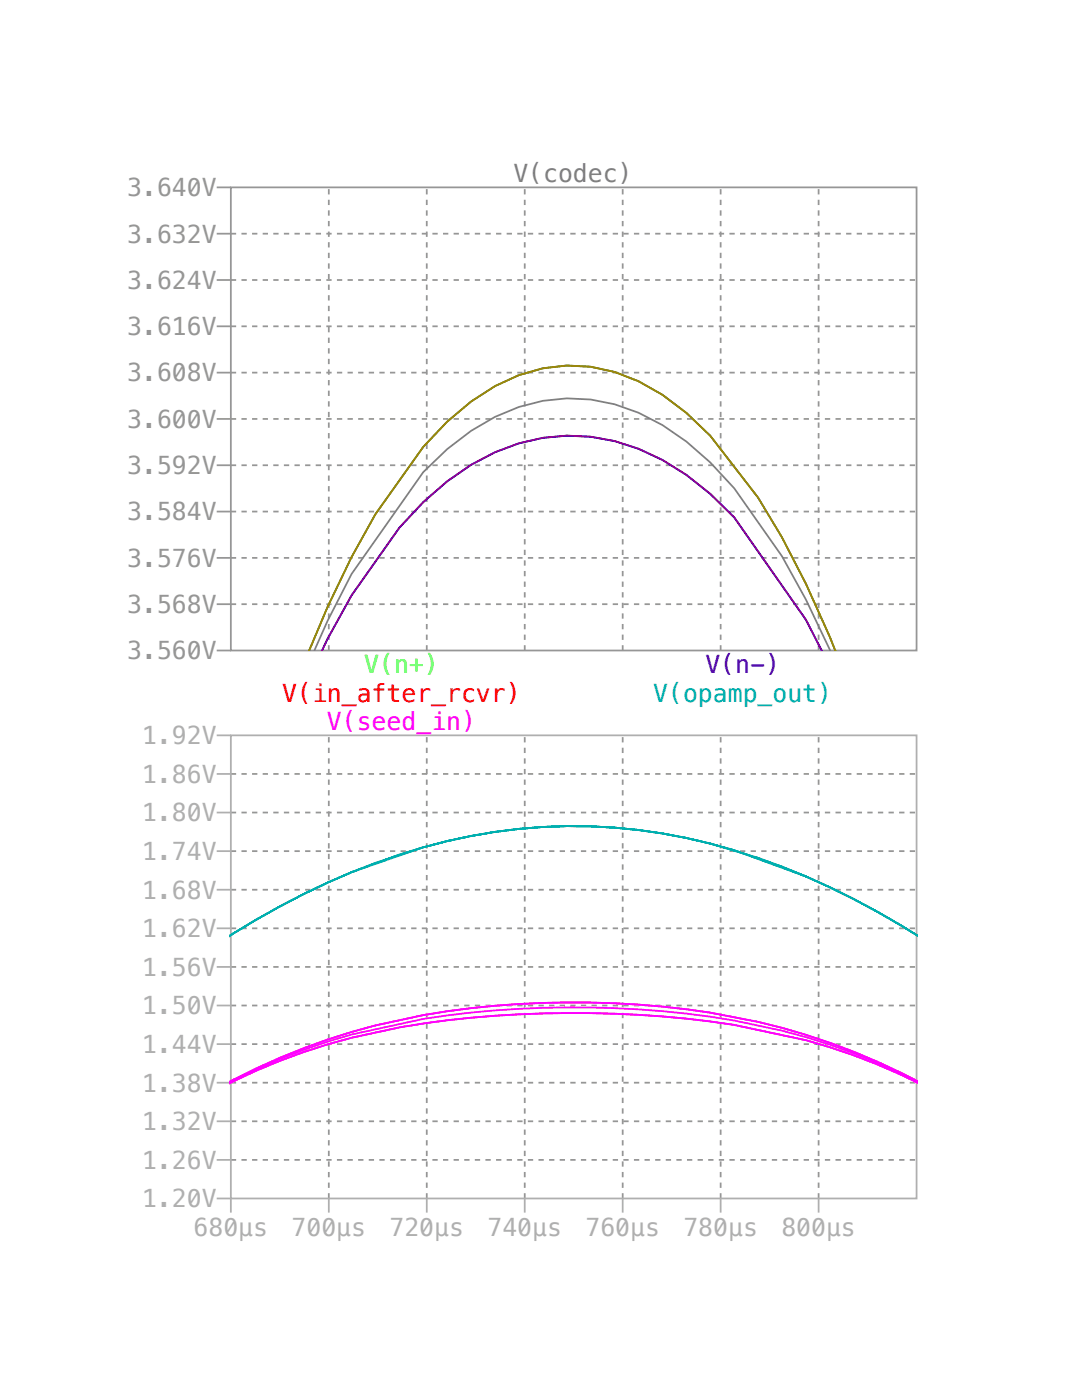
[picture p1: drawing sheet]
<svg xmlns="http://www.w3.org/2000/svg" width="216mm" height="279mm" viewBox="0 0 216 279" stroke-linecap="round" stroke-linejoin="round" font-family="sans-serif">
<g fill="none" stroke="#afafaf" stroke-width=".35">
<path d="M43.2 154.5h2.9M43.2 146.8h2.9M46.1 146.8h136.8v92.4h-136.8zM43.2 177.6h2.9M43.2 169.9h2.9M43.2 162.2h2.9M43.2 193h2.9M43.2 185.3h2.9M43.2 216.1h2.9M43.2 208.4h2.9M43.2 200.7h2.9M43.2 239.2h2.9v2.8"/>
<path d="M43.2 231.5h2.9M43.2 223.8h2.9M65.6 239.2v2.8M85.2 239.2v2.8M104.7 239.2v2.8M124.2 239.2v2.8M143.8 239.2v2.8M163.3 239.2v2.8"/>
</g>
<g fill="none" stroke="#969696" stroke-width=".35" stroke-dasharray="1.1 1.1" stroke-linecap="butt">
<path d="M46.1 55.9h136.8M46.1 46.6h136.8M46.1 74.4h136.8M46.1 65.1h136.8M46.1 92.9h136.8M46.1 83.6h136.8M46.1 111.3h136.8M46.1 102.1h136.8M46.1 120.6h136.8M65.6 129.8v-92.4M85.2 129.8v-92.4M104.7 129.8v-92.4"/>
<path d="M124.2 129.8v-92.4M143.8 129.8v-92.4M163.3 129.8v-92.4M46.1 154.5h136.8M46.1 177.6h136.8M46.1 169.9h136.8M46.1 162.2h136.8M46.1 193h136.8M46.1 185.3h136.8M46.1 216.1h136.8M46.1 208.4h136.8M46.1 200.7h136.8"/>
<path d="M46.1 231.5h136.8M46.1 223.8h136.8M65.6 239.2v-92.4M85.2 239.2v-92.4M104.7 239.2v-92.4M124.2 239.2v-92.4M143.8 239.2v-92.4M163.3 239.2v-92.4"/>
</g>
<path d="M43.2 37.4h2.9M46.1 37.4h136.8v92.4h-136.8zM43.2 55.9h2.9M43.2 46.6h2.9M43.2 74.4h2.9M43.2 65.1h2.9M43.2 92.9h2.9M43.2 83.6h2.9M43.2 111.3h2.9M43.2 102.1h2.9M43.2 129.8h2.9M43.2 120.6h2.9" fill="none" stroke="#969696" stroke-width=".35"/>
<path d="M45.8 186.8a163.1 163.1 0 0 1 24.3-12.7l14.4-5a109.8 109.8 0 0 1 71.5 3.9 158.4 158.4 0 0 1 27.1 13.8M45.8 186.8a148.6 148.6 0 0 1 43.4-18.9 109.7 109.7 0 0 1 66.8 5.1 158.4 158.4 0 0 1 27.1 13.8M45.8 186.8a148.6 148.6 0 0 1 43.4-18.9 108.4 108.4 0 0 1 57.3 1.8l14.3 5.2a161.2 161.2 0 0 1 22.3 11.9" fill="none" stroke="#00afaf" stroke-width=".35"/>
<path d="M183.1 215.9a132 132 0 0 0-50.9-14.1 198.7 198.7 0 0 0-47.7 1.6l-14.4 3.1a127.6 127.6 0 0 0-24.3 9.5M183.1 215.8a134.8 134.8 0 0 0-55.7-15.3 172.7 172.7 0 0 0-52.5 4.1 132.7 132.7 0 0 0-29.1 11.3M183.1 216.1a119.1 119.1 0 0 0-22.3-8.5l-14.3-3.1a214.3 214.3 0 0 0-66.8 .5 122.5 122.5 0 0 0-33.9 11.2" fill="none" stroke="#f0f" stroke-width=".35"/>
<path d="M62.7 129.9l2.7-6 4.7-9.3 14.4-20.4a46.9 46.9 0 0 1 19.1-13 33.5 33.5 0 0 1 28.6 3.6l4.8 3.3 4.7 4.2 4.8 5.1 9.5 13.6 4.8 8.7 4.9 10.2" fill="none" stroke="#808080" stroke-width=".35"/>
<path d="M61.7 129.9l3.7-8.8 4.7-9.9 4.8-8.6 9.6-13.4a47.5 47.5 0 0 1 19.1-14.3 29.7 29.7 0 0 1 23.8 1.2l4.8 2.7 4.8 3.6 4.7 4.6 9.6 12.3a184.5 184.5 0 0 1 15.4 30.6" fill="none" stroke="#008000" stroke-width=".35"/>
<path d="M64.2 129.9l1.2-2.4 4.7-8.7 9.6-13.5a54.7 54.7 0 0 1 19.1-15 36.5 36.5 0 0 1 33.4 1.5l4.8 3 4.7 3.8 4.8 4.7 14.3 20.4 3.2 6.2" fill="none" stroke="#0000af" stroke-width=".35"/>
<path d="M61.7 129.9l3.7-8.8 4.7-9.9 4.8-8.6 9.6-13.4a47.5 47.5 0 0 1 19.1-14.3 29.7 29.7 0 0 1 23.8 1.2l4.8 2.7 4.8 3.6 4.7 4.6 9.6 12.3a184.4 184.4 0 0 1 15.4 30.6" fill="none" stroke="#af8000" stroke-width=".35"/>
<path d="M64.2 129.9l1.2-2.4 4.7-8.7 9.6-13.5a54.7 54.7 0 0 1 19.1-15.1 36.5 36.5 0 0 1 33.4 1.6l4.8 3 4.7 3.8 4.8 4.6 14.3 20.5 3.2 6.2" fill="none" stroke="#800080" stroke-width=".35"/>
<g font-size="4.9" fill="#969696">
<text x="25.4" y="39.2">3.640V</text>
<text x="25.4" y="48.4">3.632V</text>
<text x="25.4" y="57.6">3.624V</text>
<text x="25.4" y="66.9">3.616V</text>
<text x="25.4" y="76.1">3.608V</text>
<text x="25.4" y="85.4">3.600V</text>
<text x="25.4" y="94.6">3.592V</text>
<text x="25.4" y="103.9">3.584V</text>
<text x="25.4" y="113.1">3.576V</text>
<text x="25.4" y="122.3">3.568V</text>
<text x="25.4" y="131.6">3.560V</text>
</g>
<text font-size="4.9" fill="#808080" x="102.4" y="36.3">V(codec)</text>
<text font-size="4.9" fill="#0f0" x="72.7" y="134.4">V(n+)</text>
<text font-size="4.9" fill="#00f" x="140.8" y="134.4">V(n-)</text>
<text font-size="4.9" fill="#f00" x="56.3" y="140.1">V(in_after_rcvr)</text>
<text font-size="4.9" fill="#00afaf" x="130.4" y="140.1">V(opamp_out)</text>
<g font-size="4.9" fill="#afafaf">
<text x="28.4" y="148.5">1.92V</text>
<text x="28.4" y="156.2">1.86V</text>
<text x="28.4" y="163.9">1.80V</text>
<text x="28.4" y="171.6">1.74V</text>
<text x="28.4" y="179.3">1.68V</text>
<text x="28.4" y="187">1.62V</text>
<text x="28.4" y="194.7">1.56V</text>
<text x="28.4" y="202.4">1.50V</text>
<text x="28.4" y="210.1">1.44V</text>
<text x="28.4" y="217.8">1.38V</text>
<text x="28.4" y="225.5">1.32V</text>
<text x="28.4" y="233.2">1.26V</text>
<text x="28.4" y="240.9">1.20V</text>
<text x="38.6" y="246.6">680µs</text>
<text x="58.2" y="246.6">700µs</text>
<text x="77.7" y="246.6">720µs</text>
<text x="97.3" y="246.6">740µs</text>
<text x="116.8" y="246.6">760µs</text>
<text x="136.4" y="246.6">780µs</text>
<text x="155.9" y="246.6">800µs</text>
</g>
<text font-size="4.9" fill="#f0f" x="65.2" y="145.7">V(seed_in)</text>
</svg>
